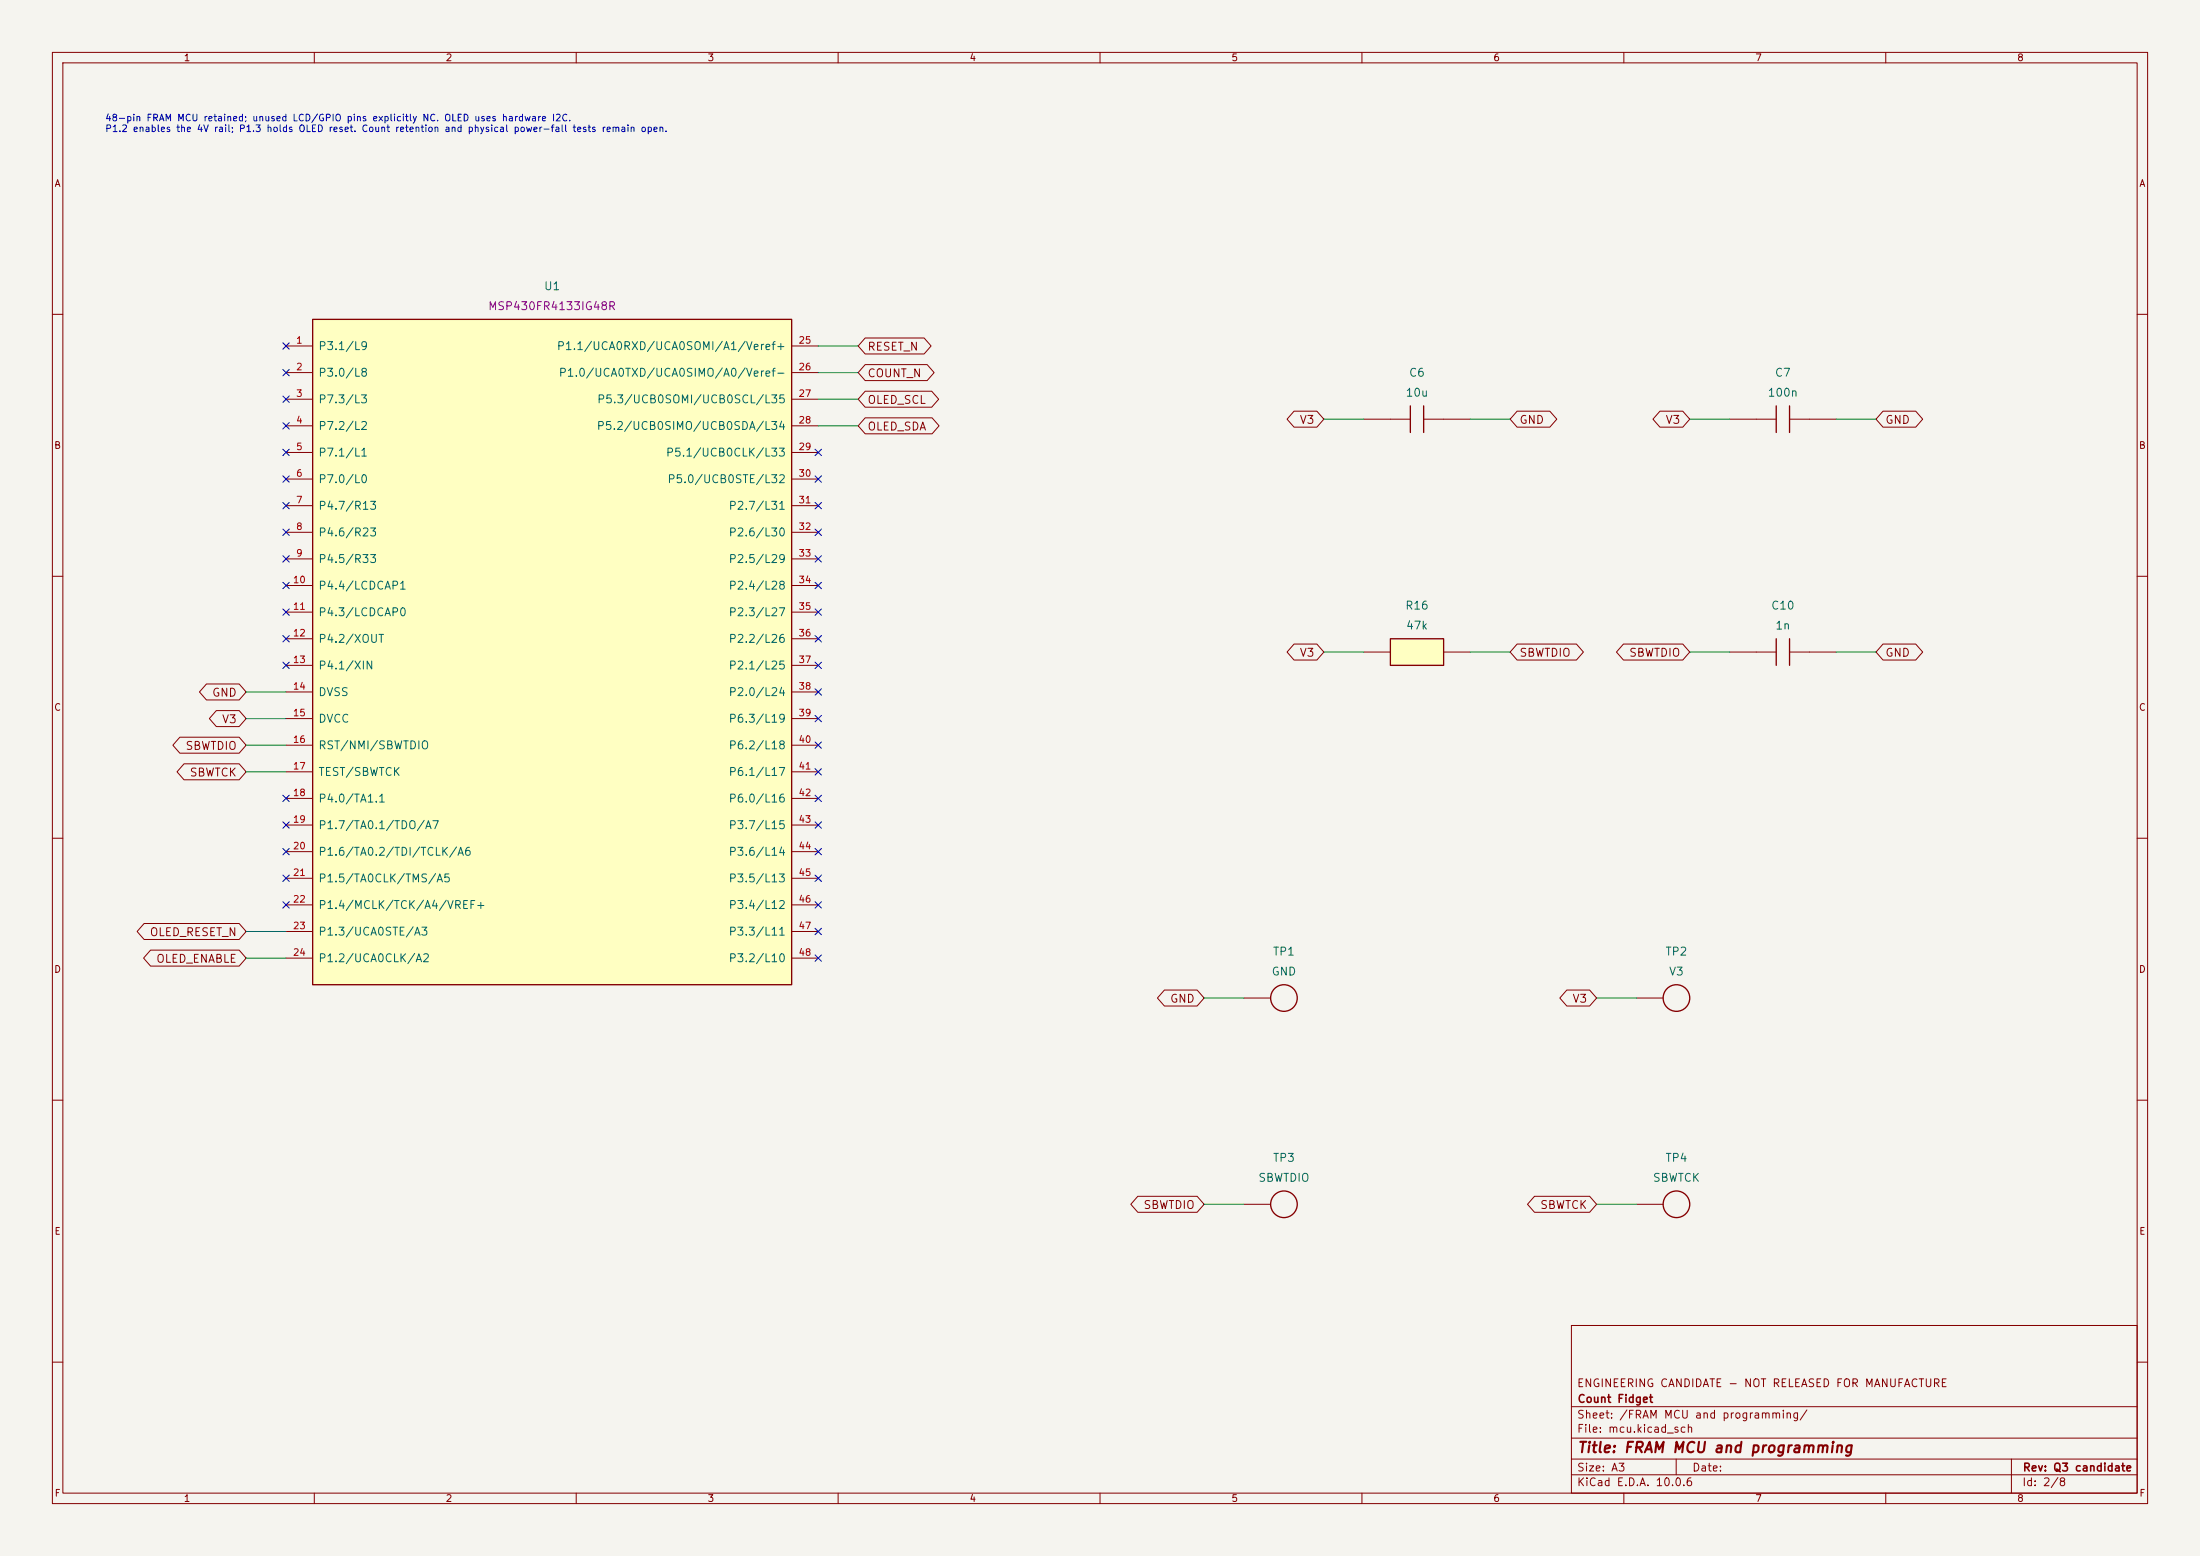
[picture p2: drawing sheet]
(kicad_sch (version 20250114) (generator "eeschema") (generator_version "10.0") (paper "A3") (title_block (title "FRAM MCU and programming") (rev "Q3 candidate")
   (company "Count Fidget") (comment 1 "ENGINEERING CANDIDATE - NOT RELEASED FOR MANUFACTURE"))
(lib_symbols (symbol "CountFidgetQ3:U1" (pin_names (offset 1.016))  (exclude_from_sim no) (in_bom yes) (on_board yes)
   (property "Reference" "U" (at 0 67.31 0) (effects (font (size 1.27 1.27)))) (property "Value" "MSP430FR4133IG48R" (at 0 -67.31 0) (effects (font (size 1.27 1.27))))
   (property "Footprint" "CountFidgetQ3:Package_SO_TSSOP-48_6.1x12.5mm_P0.5mm" (at 0 0 0) (effects (font (size 1.27 1.27)) (hide yes)))
   (symbol "U1_0_1" (rectangle (start -45.72 63.5) (end 45.72 -63.5) (stroke (width 0.254) (type default)) (fill (type background)))) (symbol "U1_1_1" (pin bidirectional line (at -50.8 58.42 0) (length 5.08) (name "P3.1/L9" (effects (font (size 1.524 1.524)))) (number "1" (effects (font (size 1.27 1.27)))))(pin bidirectional line (at -50.8 53.34 0) (length 5.08) (name "P3.0/L8" (effects (font (size 1.524 1.524)))) (number "2" (effects (font (size 1.27 1.27)))))(pin bidirectional line (at -50.8 48.260000000000005 0) (length 5.08) (name "P7.3/L3" (effects (font (size 1.524 1.524)))) (number "3" (effects (font (size 1.27 1.27)))))(pin bidirectional line (at -50.8 43.18 0) (length 5.08) (name "P7.2/L2" (effects (font (size 1.524 1.524)))) (number "4" (effects (font (size 1.27 1.27)))))(pin bidirectional line (at -50.8 38.1 0) (length 5.08) (name "P7.1/L1" (effects (font (size 1.524 1.524)))) (number "5" (effects (font (size 1.27 1.27)))))(pin bidirectional line (at -50.8 33.02 0) (length 5.08) (name "P7.0/L0" (effects (font (size 1.524 1.524)))) (number "6" (effects (font (size 1.27 1.27)))))(pin bidirectional line (at -50.8 27.94 0) (length 5.08) (name "P4.7/R13" (effects (font (size 1.524 1.524)))) (number "7" (effects (font (size 1.27 1.27)))))(pin bidirectional line (at -50.8 22.86 0) (length 5.08) (name "P4.6/R23" (effects (font (size 1.524 1.524)))) (number "8" (effects (font (size 1.27 1.27)))))(pin bidirectional line (at -50.8 17.78 0) (length 5.08) (name "P4.5/R33" (effects (font (size 1.524 1.524)))) (number "9" (effects (font (size 1.27 1.27)))))(pin bidirectional line (at -50.8 12.700000000000003 0) (length 5.08) (name "P4.4/LCDCAP1" (effects (font (size 1.524 1.524)))) (number "10" (effects (font (size 1.27 1.27)))))(pin bidirectional line (at -50.8 7.6200000000000045 0) (length 5.08) (name "P4.3/LCDCAP0" (effects (font (size 1.524 1.524)))) (number "11" (effects (font (size 1.27 1.27)))))(pin bidirectional line (at -50.8 2.539999999999999 0) (length 5.08) (name "P4.2/XOUT" (effects (font (size 1.524 1.524)))) (number "12" (effects (font (size 1.27 1.27)))))(pin bidirectional line (at -50.8 -2.539999999999999 0) (length 5.08) (name "P4.1/XIN" (effects (font (size 1.524 1.524)))) (number "13" (effects (font (size 1.27 1.27)))))(pin power_in line (at -50.8 -7.6200000000000045 0) (length 5.08) (name "DVSS" (effects (font (size 1.524 1.524)))) (number "14" (effects (font (size 1.27 1.27)))))(pin power_in line (at -50.8 -12.700000000000003 0) (length 5.08) (name "DVCC" (effects (font (size 1.524 1.524)))) (number "15" (effects (font (size 1.27 1.27)))))(pin bidirectional line (at -50.8 -17.78 0) (length 5.08) (name "RST/NMI/SBWTDIO" (effects (font (size 1.524 1.524)))) (number "16" (effects (font (size 1.27 1.27)))))(pin input line (at -50.8 -22.86 0) (length 5.08) (name "TEST/SBWTCK" (effects (font (size 1.524 1.524)))) (number "17" (effects (font (size 1.27 1.27)))))(pin bidirectional line (at -50.8 -27.939999999999998 0) (length 5.08) (name "P4.0/TA1.1" (effects (font (size 1.524 1.524)))) (number "18" (effects (font (size 1.27 1.27)))))(pin bidirectional line (at -50.8 -33.019999999999996 0) (length 5.08) (name "P1.7/TA0.1/TDO/A7" (effects (font (size 1.524 1.524)))) (number "19" (effects (font (size 1.27 1.27)))))(pin bidirectional line (at -50.8 -38.099999999999994 0) (length 5.08) (name "P1.6/TA0.2/TDI/TCLK/A6" (effects (font (size 1.524 1.524)))) (number "20" (effects (font (size 1.27 1.27)))))(pin bidirectional line (at -50.8 -43.17999999999999 0) (length 5.08) (name "P1.5/TA0CLK/TMS/A5" (effects (font (size 1.524 1.524)))) (number "21" (effects (font (size 1.27 1.27)))))(pin bidirectional line (at -50.8 -48.260000000000005 0) (length 5.08) (name "P1.4/MCLK/TCK/A4/VREF+" (effects (font (size 1.524 1.524)))) (number "22" (effects (font (size 1.27 1.27)))))(pin bidirectional line (at -50.8 -53.34 0) (length 5.08) (name "P1.3/UCA0STE/A3" (effects (font (size 1.524 1.524)))) (number "23" (effects (font (size 1.27 1.27)))))(pin bidirectional line (at -50.8 -58.42 0) (length 5.08) (name "P1.2/UCA0CLK/A2" (effects (font (size 1.524 1.524)))) (number "24" (effects (font (size 1.27 1.27)))))(pin bidirectional line (at 50.8 58.42 180) (length 5.08) (name "P1.1/UCA0RXD/UCA0SOMI/A1/Veref+" (effects (font (size 1.524 1.524)))) (number "25" (effects (font (size 1.27 1.27)))))(pin bidirectional line (at 50.8 53.34 180) (length 5.08) (name "P1.0/UCA0TXD/UCA0SIMO/A0/Veref-" (effects (font (size 1.524 1.524)))) (number "26" (effects (font (size 1.27 1.27)))))(pin bidirectional line (at 50.8 48.260000000000005 180) (length 5.08) (name "P5.3/UCB0SOMI/UCB0SCL/L35" (effects (font (size 1.524 1.524)))) (number "27" (effects (font (size 1.27 1.27)))))(pin bidirectional line (at 50.8 43.18 180) (length 5.08) (name "P5.2/UCB0SIMO/UCB0SDA/L34" (effects (font (size 1.524 1.524)))) (number "28" (effects (font (size 1.27 1.27)))))(pin bidirectional line (at 50.8 38.1 180) (length 5.08) (name "P5.1/UCB0CLK/L33" (effects (font (size 1.524 1.524)))) (number "29" (effects (font (size 1.27 1.27)))))(pin bidirectional line (at 50.8 33.02 180) (length 5.08) (name "P5.0/UCB0STE/L32" (effects (font (size 1.524 1.524)))) (number "30" (effects (font (size 1.27 1.27)))))(pin bidirectional line (at 50.8 27.94 180) (length 5.08) (name "P2.7/L31" (effects (font (size 1.524 1.524)))) (number "31" (effects (font (size 1.27 1.27)))))(pin bidirectional line (at 50.8 22.86 180) (length 5.08) (name "P2.6/L30" (effects (font (size 1.524 1.524)))) (number "32" (effects (font (size 1.27 1.27)))))(pin bidirectional line (at 50.8 17.78 180) (length 5.08) (name "P2.5/L29" (effects (font (size 1.524 1.524)))) (number "33" (effects (font (size 1.27 1.27)))))(pin bidirectional line (at 50.8 12.700000000000003 180) (length 5.08) (name "P2.4/L28" (effects (font (size 1.524 1.524)))) (number "34" (effects (font (size 1.27 1.27)))))(pin bidirectional line (at 50.8 7.6200000000000045 180) (length 5.08) (name "P2.3/L27" (effects (font (size 1.524 1.524)))) (number "35" (effects (font (size 1.27 1.27)))))(pin bidirectional line (at 50.8 2.539999999999999 180) (length 5.08) (name "P2.2/L26" (effects (font (size 1.524 1.524)))) (number "36" (effects (font (size 1.27 1.27)))))(pin bidirectional line (at 50.8 -2.539999999999999 180) (length 5.08) (name "P2.1/L25" (effects (font (size 1.524 1.524)))) (number "37" (effects (font (size 1.27 1.27)))))(pin bidirectional line (at 50.8 -7.6200000000000045 180) (length 5.08) (name "P2.0/L24" (effects (font (size 1.524 1.524)))) (number "38" (effects (font (size 1.27 1.27)))))(pin bidirectional line (at 50.8 -12.700000000000003 180) (length 5.08) (name "P6.3/L19" (effects (font (size 1.524 1.524)))) (number "39" (effects (font (size 1.27 1.27)))))(pin bidirectional line (at 50.8 -17.78 180) (length 5.08) (name "P6.2/L18" (effects (font (size 1.524 1.524)))) (number "40" (effects (font (size 1.27 1.27)))))(pin bidirectional line (at 50.8 -22.86 180) (length 5.08) (name "P6.1/L17" (effects (font (size 1.524 1.524)))) (number "41" (effects (font (size 1.27 1.27)))))(pin bidirectional line (at 50.8 -27.939999999999998 180) (length 5.08) (name "P6.0/L16" (effects (font (size 1.524 1.524)))) (number "42" (effects (font (size 1.27 1.27)))))(pin bidirectional line (at 50.8 -33.019999999999996 180) (length 5.08) (name "P3.7/L15" (effects (font (size 1.524 1.524)))) (number "43" (effects (font (size 1.27 1.27)))))(pin bidirectional line (at 50.8 -38.099999999999994 180) (length 5.08) (name "P3.6/L14" (effects (font (size 1.524 1.524)))) (number "44" (effects (font (size 1.27 1.27)))))(pin bidirectional line (at 50.8 -43.17999999999999 180) (length 5.08) (name "P3.5/L13" (effects (font (size 1.524 1.524)))) (number "45" (effects (font (size 1.27 1.27)))))(pin bidirectional line (at 50.8 -48.260000000000005 180) (length 5.08) (name "P3.4/L12" (effects (font (size 1.524 1.524)))) (number "46" (effects (font (size 1.27 1.27)))))(pin bidirectional line (at 50.8 -53.34 180) (length 5.08) (name "P3.3/L11" (effects (font (size 1.524 1.524)))) (number "47" (effects (font (size 1.27 1.27)))))(pin bidirectional line (at 50.8 -58.42 180) (length 5.08) (name "P3.2/L10" (effects (font (size 1.524 1.524)))) (number "48" (effects (font (size 1.27 1.27)))))))
(symbol "CountFidgetQ3:C6" (pin_names (offset 1.016) hide) (pin_numbers hide) (exclude_from_sim no) (in_bom yes) (on_board yes)
   (property "Reference" "C" (at 0 6.35 0) (effects (font (size 1.27 1.27)))) (property "Value" "GRM21BR61E106KA73L" (at 0 -6.35 0) (effects (font (size 1.27 1.27))))
   (property "Footprint" "CountFidgetQ3:Capacitor_SMD_C_0805_2012Metric" (at 0 0 0) (effects (font (size 1.27 1.27)) (hide yes)))
   (symbol "C6_0_1" (polyline (pts (xy -1.27 -2.54) (xy -1.27 2.54)) (stroke (width 0.254) (type default)) (fill (type none)))(polyline (pts (xy 1.27 -2.54) (xy 1.27 2.54)) (stroke (width 0.254) (type default)) (fill (type none)))(polyline (pts (xy -5.08 0) (xy -1.27 0)) (stroke (width 0) (type default)) (fill (type none)))(polyline (pts (xy 1.27 0) (xy 5.08 0)) (stroke (width 0) (type default)) (fill (type none)))) (symbol "C6_1_1" (pin passive line (at -10.16 0 0) (length 5.08) (name "1" (effects (font (size 1.524 1.524)))) (number "1" (effects (font (size 1.27 1.27)))))(pin passive line (at 10.16 0 180) (length 5.08) (name "2" (effects (font (size 1.524 1.524)))) (number "2" (effects (font (size 1.27 1.27)))))))
(symbol "CountFidgetQ3:C7" (pin_names (offset 1.016) hide) (pin_numbers hide) (exclude_from_sim no) (in_bom yes) (on_board yes)
   (property "Reference" "C" (at 0 6.35 0) (effects (font (size 1.27 1.27)))) (property "Value" "GRM188R71H104KA93D" (at 0 -6.35 0) (effects (font (size 1.27 1.27))))
   (property "Footprint" "CountFidgetQ3:Capacitor_SMD_C_0603_1608Metric" (at 0 0 0) (effects (font (size 1.27 1.27)) (hide yes)))
   (symbol "C7_0_1" (polyline (pts (xy -1.27 -2.54) (xy -1.27 2.54)) (stroke (width 0.254) (type default)) (fill (type none)))(polyline (pts (xy 1.27 -2.54) (xy 1.27 2.54)) (stroke (width 0.254) (type default)) (fill (type none)))(polyline (pts (xy -5.08 0) (xy -1.27 0)) (stroke (width 0) (type default)) (fill (type none)))(polyline (pts (xy 1.27 0) (xy 5.08 0)) (stroke (width 0) (type default)) (fill (type none)))) (symbol "C7_1_1" (pin passive line (at -10.16 0 0) (length 5.08) (name "1" (effects (font (size 1.524 1.524)))) (number "1" (effects (font (size 1.27 1.27)))))(pin passive line (at 10.16 0 180) (length 5.08) (name "2" (effects (font (size 1.524 1.524)))) (number "2" (effects (font (size 1.27 1.27)))))))
(symbol "CountFidgetQ3:R16" (pin_names (offset 1.016) hide) (pin_numbers hide) (exclude_from_sim no) (in_bom yes) (on_board yes)
   (property "Reference" "R" (at 0 6.35 0) (effects (font (size 1.27 1.27)))) (property "Value" "0603WAF4702T5E" (at 0 -6.35 0) (effects (font (size 1.27 1.27))))
   (property "Footprint" "CountFidgetQ3:Resistor_SMD_R_0603_1608Metric" (at 0 0 0) (effects (font (size 1.27 1.27)) (hide yes)))
   (symbol "R16_0_1" (rectangle (start -5.08 2.54) (end 5.08 -2.54) (stroke (width 0.254) (type default)) (fill (type background)))) (symbol "R16_1_1" (pin passive line (at -10.16 0 0) (length 5.08) (name "1" (effects (font (size 1.524 1.524)))) (number "1" (effects (font (size 1.27 1.27)))))(pin passive line (at 10.16 0 180) (length 5.08) (name "2" (effects (font (size 1.524 1.524)))) (number "2" (effects (font (size 1.27 1.27)))))))
(symbol "CountFidgetQ3:C10" (pin_names (offset 1.016) hide) (pin_numbers hide) (exclude_from_sim no) (in_bom yes) (on_board yes)
   (property "Reference" "C" (at 0 6.35 0) (effects (font (size 1.27 1.27)))) (property "Value" "GRM1885C1H102JA01D" (at 0 -6.35 0) (effects (font (size 1.27 1.27))))
   (property "Footprint" "CountFidgetQ3:Capacitor_SMD_C_0603_1608Metric" (at 0 0 0) (effects (font (size 1.27 1.27)) (hide yes)))
   (symbol "C10_0_1" (polyline (pts (xy -1.27 -2.54) (xy -1.27 2.54)) (stroke (width 0.254) (type default)) (fill (type none)))(polyline (pts (xy 1.27 -2.54) (xy 1.27 2.54)) (stroke (width 0.254) (type default)) (fill (type none)))(polyline (pts (xy -5.08 0) (xy -1.27 0)) (stroke (width 0) (type default)) (fill (type none)))(polyline (pts (xy 1.27 0) (xy 5.08 0)) (stroke (width 0) (type default)) (fill (type none)))) (symbol "C10_1_1" (pin passive line (at -10.16 0 0) (length 5.08) (name "1" (effects (font (size 1.524 1.524)))) (number "1" (effects (font (size 1.27 1.27)))))(pin passive line (at 10.16 0 180) (length 5.08) (name "2" (effects (font (size 1.524 1.524)))) (number "2" (effects (font (size 1.27 1.27)))))))
(symbol "CountFidgetQ3:TP1" (pin_names (offset 1.016) hide) (pin_numbers hide) (exclude_from_sim no) (in_bom no) (on_board yes)
   (property "Reference" "TP" (at 0 6.35 0) (effects (font (size 1.27 1.27)))) (property "Value" "PCB LAND" (at 0 -6.35 0) (effects (font (size 1.27 1.27))))
   (property "Footprint" "CountFidgetQ3:TestPoint_TestPoint_Pad_D1.5mm" (at 0 0 0) (effects (font (size 1.27 1.27)) (hide yes)))
   (symbol "TP1_0_1" (circle (center 0 0) (radius 2.54) (stroke (width .254) (type default)) (fill (type none)))) (symbol "TP1_1_1" (pin passive line (at -7.62 0 0) (length 5.08) (name "1" (effects (font (size 1.524 1.524)))) (number "1" (effects (font (size 1.27 1.27)))))))
(symbol "CountFidgetQ3:TP2" (pin_names (offset 1.016) hide) (pin_numbers hide) (exclude_from_sim no) (in_bom no) (on_board yes)
   (property "Reference" "TP" (at 0 6.35 0) (effects (font (size 1.27 1.27)))) (property "Value" "PCB LAND" (at 0 -6.35 0) (effects (font (size 1.27 1.27))))
   (property "Footprint" "CountFidgetQ3:TestPoint_TestPoint_Pad_D1.5mm" (at 0 0 0) (effects (font (size 1.27 1.27)) (hide yes)))
   (symbol "TP2_0_1" (circle (center 0 0) (radius 2.54) (stroke (width .254) (type default)) (fill (type none)))) (symbol "TP2_1_1" (pin passive line (at -7.62 0 0) (length 5.08) (name "1" (effects (font (size 1.524 1.524)))) (number "1" (effects (font (size 1.27 1.27)))))))
(symbol "CountFidgetQ3:TP3" (pin_names (offset 1.016) hide) (pin_numbers hide) (exclude_from_sim no) (in_bom no) (on_board yes)
   (property "Reference" "TP" (at 0 6.35 0) (effects (font (size 1.27 1.27)))) (property "Value" "PCB LAND" (at 0 -6.35 0) (effects (font (size 1.27 1.27))))
   (property "Footprint" "CountFidgetQ3:TestPoint_TestPoint_Pad_D1.5mm" (at 0 0 0) (effects (font (size 1.27 1.27)) (hide yes)))
   (symbol "TP3_0_1" (circle (center 0 0) (radius 2.54) (stroke (width .254) (type default)) (fill (type none)))) (symbol "TP3_1_1" (pin passive line (at -7.62 0 0) (length 5.08) (name "1" (effects (font (size 1.524 1.524)))) (number "1" (effects (font (size 1.27 1.27)))))))
(symbol "CountFidgetQ3:TP4" (pin_names (offset 1.016) hide) (pin_numbers hide) (exclude_from_sim no) (in_bom no) (on_board yes)
   (property "Reference" "TP" (at 0 6.35 0) (effects (font (size 1.27 1.27)))) (property "Value" "PCB LAND" (at 0 -6.35 0) (effects (font (size 1.27 1.27))))
   (property "Footprint" "CountFidgetQ3:TestPoint_TestPoint_Pad_D1.5mm" (at 0 0 0) (effects (font (size 1.27 1.27)) (hide yes)))
   (symbol "TP4_0_1" (circle (center 0 0) (radius 2.54) (stroke (width .254) (type default)) (fill (type none)))) (symbol "TP4_1_1" (pin passive line (at -7.62 0 0) (length 5.08) (name "1" (effects (font (size 1.524 1.524)))) (number "1" (effects (font (size 1.27 1.27))))))))
(text "48-pin FRAM MCU retained; unused LCD/GPIO pins explicitly NC. OLED uses hardware I2C.\nP1.2 enables the 4V rail; P1.3 holds OLED reset. Count retention and physical power-fall tests remain open." (at 20 22 0) (effects (font (size 1.27 1.27)) (justify left top)))
(symbol (lib_id "CountFidgetQ3:U1") (at 105.41 124.46 0) (unit 1) (exclude_from_sim no) (in_bom yes) (on_board yes) (dnp no) (property "Reference" "U1" (at 105.41 54.60999999999999 0) (effects (font (size 1.524 1.524)))) (property "Value" "MSP430FR4133" (at 105.41 58.419999999999995 0) (effects (font (size 1.524 1.524)) (hide yes)))
   (property "Footprint" "CountFidgetQ3:Package_SO_TSSOP-48_6.1x12.5mm_P0.5mm" (at 105.41 124.46 0) (effects (font (size 1.27 1.27)) (hide yes))) (property "MPN" "MSP430FR4133IG48R" (at 105.41 58.419999999999995 0) (effects (font (size 1.524 1.524))))
   (property "Description" "48-pin TSSOP, not the earlier 64-pin draft; SBW program and verify" (at 105.41 124.46 0) (effects (font (size 1.27 1.27)) (hide yes))) (pin "1")(pin "2")(pin "3")(pin "4")(pin "5")(pin "6")(pin "7")(pin "8")(pin "9")(pin "10")(pin "11")(pin "12")(pin "13")(pin "14")(pin "15")(pin "16")(pin "17")(pin "18")(pin "19")(pin "20")(pin "21")(pin "22")(pin "23")(pin "24")(pin "25")(pin "26")(pin "27")(pin "28")(pin "29")(pin "30")(pin "31")(pin "32")(pin "33")(pin "34")(pin "35")(pin "36")(pin "37")(pin "38")(pin "39")(pin "40")(pin "41")(pin "42")(pin "43")(pin "44")(pin "45")(pin "46")(pin "47")(pin "48"))
(no_connect (at 54.61 66.04))
(no_connect (at 54.61 71.12))
(no_connect (at 54.61 76.2))
(no_connect (at 54.61 81.28))
(no_connect (at 54.61 86.36))
(no_connect (at 54.61 91.44))
(no_connect (at 54.61 96.52))
(no_connect (at 54.61 101.6))
(no_connect (at 54.61 106.68))
(no_connect (at 54.61 111.76))
(no_connect (at 54.61 116.84))
(no_connect (at 54.61 121.92))
(no_connect (at 54.61 127.0))
(wire (pts (xy 54.61 132.08) (xy 46.99 132.08)) (stroke (width 0) (type default)))
(global_label "GND" (shape bidirectional) (at 46.99 132.08 180) (effects (font (size 1.524 1.524)) (justify right))
   (property "Intersheetrefs" "${INTERSHEET_REFS}" (at 46.99 132.08 0) (effects (font (size 1.27 1.27)) (hide yes))))
(wire (pts (xy 54.61 137.16) (xy 46.99 137.16)) (stroke (width 0) (type default)))
(global_label "V3" (shape bidirectional) (at 46.99 137.16 180) (effects (font (size 1.524 1.524)) (justify right))
   (property "Intersheetrefs" "${INTERSHEET_REFS}" (at 46.99 137.16 0) (effects (font (size 1.27 1.27)) (hide yes))))
(wire (pts (xy 54.61 142.24) (xy 46.99 142.24)) (stroke (width 0) (type default)))
(global_label "SBWTDIO" (shape bidirectional) (at 46.99 142.24 180) (effects (font (size 1.524 1.524)) (justify right))
   (property "Intersheetrefs" "${INTERSHEET_REFS}" (at 46.99 142.24 0) (effects (font (size 1.27 1.27)) (hide yes))))
(wire (pts (xy 54.61 147.32) (xy 46.99 147.32)) (stroke (width 0) (type default)))
(global_label "SBWTCK" (shape bidirectional) (at 46.99 147.32 180) (effects (font (size 1.524 1.524)) (justify right))
   (property "Intersheetrefs" "${INTERSHEET_REFS}" (at 46.99 147.32 0) (effects (font (size 1.27 1.27)) (hide yes))))
(no_connect (at 54.61 152.4))
(no_connect (at 54.61 157.48))
(no_connect (at 54.61 162.56))
(no_connect (at 54.61 167.64))
(no_connect (at 54.61 172.72))
(wire (pts (xy 54.61 177.8) (xy 46.99 177.8)) (stroke (width 0) (type default)))
(global_label "OLED_RESET_N" (shape bidirectional) (at 46.99 177.8 180) (effects (font (size 1.524 1.524)) (justify right))
   (property "Intersheetrefs" "${INTERSHEET_REFS}" (at 46.99 177.8 0) (effects (font (size 1.27 1.27)) (hide yes))))
(wire (pts (xy 54.61 182.88) (xy 46.99 182.88)) (stroke (width 0) (type default)))
(global_label "OLED_ENABLE" (shape bidirectional) (at 46.99 182.88 180) (effects (font (size 1.524 1.524)) (justify right))
   (property "Intersheetrefs" "${INTERSHEET_REFS}" (at 46.99 182.88 0) (effects (font (size 1.27 1.27)) (hide yes))))
(wire (pts (xy 156.21 66.04) (xy 163.83 66.04)) (stroke (width 0) (type default)))
(global_label "RESET_N" (shape bidirectional) (at 163.83 66.04 0) (effects (font (size 1.524 1.524)) (justify left))
   (property "Intersheetrefs" "${INTERSHEET_REFS}" (at 163.83 66.04 0) (effects (font (size 1.27 1.27)) (hide yes))))
(wire (pts (xy 156.21 71.12) (xy 163.83 71.12)) (stroke (width 0) (type default)))
(global_label "COUNT_N" (shape bidirectional) (at 163.83 71.12 0) (effects (font (size 1.524 1.524)) (justify left))
   (property "Intersheetrefs" "${INTERSHEET_REFS}" (at 163.83 71.12 0) (effects (font (size 1.27 1.27)) (hide yes))))
(wire (pts (xy 156.21 76.2) (xy 163.83 76.2)) (stroke (width 0) (type default)))
(global_label "OLED_SCL" (shape bidirectional) (at 163.83 76.2 0) (effects (font (size 1.524 1.524)) (justify left))
   (property "Intersheetrefs" "${INTERSHEET_REFS}" (at 163.83 76.2 0) (effects (font (size 1.27 1.27)) (hide yes))))
(wire (pts (xy 156.21 81.28) (xy 163.83 81.28)) (stroke (width 0) (type default)))
(global_label "OLED_SDA" (shape bidirectional) (at 163.83 81.28 0) (effects (font (size 1.524 1.524)) (justify left))
   (property "Intersheetrefs" "${INTERSHEET_REFS}" (at 163.83 81.28 0) (effects (font (size 1.27 1.27)) (hide yes))))
(no_connect (at 156.21 86.36))
(no_connect (at 156.21 91.44))
(no_connect (at 156.21 96.52))
(no_connect (at 156.21 101.6))
(no_connect (at 156.21 106.68))
(no_connect (at 156.21 111.76))
(no_connect (at 156.21 116.84))
(no_connect (at 156.21 121.92))
(no_connect (at 156.21 127.0))
(no_connect (at 156.21 132.08))
(no_connect (at 156.21 137.16))
(no_connect (at 156.21 142.24))
(no_connect (at 156.21 147.32))
(no_connect (at 156.21 152.4))
(no_connect (at 156.21 157.48))
(no_connect (at 156.21 162.56))
(no_connect (at 156.21 167.64))
(no_connect (at 156.21 172.72))
(no_connect (at 156.21 177.8))
(no_connect (at 156.21 182.88))
(symbol (lib_id "CountFidgetQ3:C6") (at 270.51 80.01 0) (unit 1) (exclude_from_sim no) (in_bom yes) (on_board yes) (dnp no) (property "Reference" "C6" (at 270.51 71.12 0) (effects (font (size 1.524 1.524)))) (property "Value" "10u" (at 270.51 74.92999999999999 0) (effects (font (size 1.524 1.524))))
   (property "Footprint" "CountFidgetQ3:Capacitor_SMD_C_0805_2012Metric" (at 270.51 80.01 0) (effects (font (size 1.27 1.27)) (hide yes))) (property "MPN" "GRM21BR61E106KA73L" (at 270.51 74.92999999999999 0) (effects (font (size 1.524 1.524)) (hide yes)))
   (property "Description" "10 uF 25 V X5R, nominal +/-10%; MCU V3 bulk correction E19; require >=4.7 uF effective at 3 V after bias/temperature/tolerance; rail startup and reverse-current qualification required" (at 270.51 80.01 0) (effects (font (size 1.27 1.27)) (hide yes))) (pin "1")(pin "2"))
(wire (pts (xy 260.35 80.01) (xy 252.73 80.01)) (stroke (width 0) (type default)))
(global_label "V3" (shape bidirectional) (at 252.73 80.01 180) (effects (font (size 1.524 1.524)) (justify right))
   (property "Intersheetrefs" "${INTERSHEET_REFS}" (at 252.73 80.01 0) (effects (font (size 1.27 1.27)) (hide yes))))
(wire (pts (xy 280.67 80.01) (xy 288.29 80.01)) (stroke (width 0) (type default)))
(global_label "GND" (shape bidirectional) (at 288.29 80.01 0) (effects (font (size 1.524 1.524)) (justify left))
   (property "Intersheetrefs" "${INTERSHEET_REFS}" (at 288.29 80.01 0) (effects (font (size 1.27 1.27)) (hide yes))))
(symbol (lib_id "CountFidgetQ3:C7") (at 340.36 80.01 0) (unit 1) (exclude_from_sim no) (in_bom yes) (on_board yes) (dnp no) (property "Reference" "C7" (at 340.36 71.12 0) (effects (font (size 1.524 1.524)))) (property "Value" "100n" (at 340.36 74.92999999999999 0) (effects (font (size 1.524 1.524))))
   (property "Footprint" "CountFidgetQ3:Capacitor_SMD_C_0603_1608Metric" (at 340.36 80.01 0) (effects (font (size 1.27 1.27)) (hide yes))) (property "MPN" "GRM188R71H104KA93D" (at 340.36 74.92999999999999 0) (effects (font (size 1.524 1.524)) (hide yes)))
   (property "Description" "100 nF MCU decoupler beside U1 DVCC/DVSS; short via connections required" (at 340.36 80.01 0) (effects (font (size 1.27 1.27)) (hide yes))) (pin "1")(pin "2"))
(wire (pts (xy 330.2 80.01) (xy 322.58 80.01)) (stroke (width 0) (type default)))
(global_label "V3" (shape bidirectional) (at 322.58 80.01 180) (effects (font (size 1.524 1.524)) (justify right))
   (property "Intersheetrefs" "${INTERSHEET_REFS}" (at 322.58 80.01 0) (effects (font (size 1.27 1.27)) (hide yes))))
(wire (pts (xy 350.52 80.01) (xy 358.14 80.01)) (stroke (width 0) (type default)))
(global_label "GND" (shape bidirectional) (at 358.14 80.01 0) (effects (font (size 1.524 1.524)) (justify left))
   (property "Intersheetrefs" "${INTERSHEET_REFS}" (at 358.14 80.01 0) (effects (font (size 1.27 1.27)) (hide yes))))
(symbol (lib_id "CountFidgetQ3:R16") (at 270.51 124.46 0) (unit 1) (exclude_from_sim no) (in_bom yes) (on_board yes) (dnp no) (property "Reference" "R16" (at 270.51 115.57 0) (effects (font (size 1.524 1.524)))) (property "Value" "47k" (at 270.51 119.37999999999998 0) (effects (font (size 1.524 1.524))))
   (property "Footprint" "CountFidgetQ3:Resistor_SMD_R_0603_1608Metric" (at 270.51 124.46 0) (effects (font (size 1.27 1.27)) (hide yes))) (property "MPN" "0603WAF4702T5E" (at 270.51 119.37999999999998 0) (effects (font (size 1.524 1.524)) (hide yes)))
   (property "Description" "1%, 0603, 0.1 W" (at 270.51 124.46 0) (effects (font (size 1.27 1.27)) (hide yes))) (pin "1")(pin "2"))
(wire (pts (xy 260.35 124.46) (xy 252.73 124.46)) (stroke (width 0) (type default)))
(global_label "V3" (shape bidirectional) (at 252.73 124.46 180) (effects (font (size 1.524 1.524)) (justify right))
   (property "Intersheetrefs" "${INTERSHEET_REFS}" (at 252.73 124.46 0) (effects (font (size 1.27 1.27)) (hide yes))))
(wire (pts (xy 280.67 124.46) (xy 288.29 124.46)) (stroke (width 0) (type default)))
(global_label "SBWTDIO" (shape bidirectional) (at 288.29 124.46 0) (effects (font (size 1.524 1.524)) (justify left))
   (property "Intersheetrefs" "${INTERSHEET_REFS}" (at 288.29 124.46 0) (effects (font (size 1.27 1.27)) (hide yes))))
(symbol (lib_id "CountFidgetQ3:C10") (at 340.36 124.46 0) (unit 1) (exclude_from_sim no) (in_bom yes) (on_board yes) (dnp no) (property "Reference" "C10" (at 340.36 115.57 0) (effects (font (size 1.524 1.524)))) (property "Value" "1n" (at 340.36 119.37999999999998 0) (effects (font (size 1.524 1.524))))
   (property "Footprint" "CountFidgetQ3:Capacitor_SMD_C_0603_1608Metric" (at 340.36 124.46 0) (effects (font (size 1.27 1.27)) (hide yes))) (property "MPN" "GRM1885C1H102JA01D" (at 340.36 119.37999999999998 0) (effects (font (size 1.524 1.524)) (hide yes)))
   (property "Description" "1 nF, 50 V, C0G" (at 340.36 124.46 0) (effects (font (size 1.27 1.27)) (hide yes))) (pin "1")(pin "2"))
(wire (pts (xy 330.2 124.46) (xy 322.58 124.46)) (stroke (width 0) (type default)))
(global_label "SBWTDIO" (shape bidirectional) (at 322.58 124.46 180) (effects (font (size 1.524 1.524)) (justify right))
   (property "Intersheetrefs" "${INTERSHEET_REFS}" (at 322.58 124.46 0) (effects (font (size 1.27 1.27)) (hide yes))))
(wire (pts (xy 350.52 124.46) (xy 358.14 124.46)) (stroke (width 0) (type default)))
(global_label "GND" (shape bidirectional) (at 358.14 124.46 0) (effects (font (size 1.524 1.524)) (justify left))
   (property "Intersheetrefs" "${INTERSHEET_REFS}" (at 358.14 124.46 0) (effects (font (size 1.27 1.27)) (hide yes))))
(symbol (lib_id "CountFidgetQ3:TP1") (at 245.11 190.5 0) (unit 1) (exclude_from_sim no) (in_bom no) (on_board yes) (dnp no) (property "Reference" "TP1" (at 245.11 181.61 0) (effects (font (size 1.524 1.524)))) (property "Value" "GND" (at 245.11 185.42000000000002 0) (effects (font (size 1.524 1.524))))
   (property "Footprint" "CountFidgetQ3:TestPoint_TestPoint_Pad_D1.5mm" (at 245.11 190.5 0) (effects (font (size 1.27 1.27)) (hide yes))) (property "MPN" "PCB LAND" (at 245.11 185.42000000000002 0) (effects (font (size 1.524 1.524)) (hide yes)))
   (property "Description" "Not a fitted component; pogo contact after assembly" (at 245.11 190.5 0) (effects (font (size 1.27 1.27)) (hide yes))) (pin "1"))
(wire (pts (xy 237.49 190.5) (xy 229.87 190.5)) (stroke (width 0) (type default)))
(global_label "GND" (shape bidirectional) (at 229.87 190.5 180) (effects (font (size 1.524 1.524)) (justify right))
   (property "Intersheetrefs" "${INTERSHEET_REFS}" (at 229.87 190.5 0) (effects (font (size 1.27 1.27)) (hide yes))))
(symbol (lib_id "CountFidgetQ3:TP2") (at 320.04 190.5 0) (unit 1) (exclude_from_sim no) (in_bom no) (on_board yes) (dnp no) (property "Reference" "TP2" (at 320.04 181.61 0) (effects (font (size 1.524 1.524)))) (property "Value" "V3" (at 320.04 185.42000000000002 0) (effects (font (size 1.524 1.524))))
   (property "Footprint" "CountFidgetQ3:TestPoint_TestPoint_Pad_D1.5mm" (at 320.04 190.5 0) (effects (font (size 1.27 1.27)) (hide yes))) (property "MPN" "PCB LAND" (at 320.04 185.42000000000002 0) (effects (font (size 1.524 1.524)) (hide yes)))
   (property "Description" "Not a fitted component; pogo contact after assembly" (at 320.04 190.5 0) (effects (font (size 1.27 1.27)) (hide yes))) (pin "1"))
(wire (pts (xy 312.42 190.5) (xy 304.8 190.5)) (stroke (width 0) (type default)))
(global_label "V3" (shape bidirectional) (at 304.8 190.5 180) (effects (font (size 1.524 1.524)) (justify right))
   (property "Intersheetrefs" "${INTERSHEET_REFS}" (at 304.8 190.5 0) (effects (font (size 1.27 1.27)) (hide yes))))
(symbol (lib_id "CountFidgetQ3:TP3") (at 245.11 229.87 0) (unit 1) (exclude_from_sim no) (in_bom no) (on_board yes) (dnp no) (property "Reference" "TP3" (at 245.11 220.98000000000002 0) (effects (font (size 1.524 1.524)))) (property "Value" "SBWTDIO" (at 245.11 224.79000000000002 0) (effects (font (size 1.524 1.524))))
   (property "Footprint" "CountFidgetQ3:TestPoint_TestPoint_Pad_D1.5mm" (at 245.11 229.87 0) (effects (font (size 1.27 1.27)) (hide yes))) (property "MPN" "PCB LAND" (at 245.11 224.79000000000002 0) (effects (font (size 1.524 1.524)) (hide yes)))
   (property "Description" "Not a fitted component; pogo contact after assembly" (at 245.11 229.87 0) (effects (font (size 1.27 1.27)) (hide yes))) (pin "1"))
(wire (pts (xy 237.49 229.87) (xy 229.87 229.87)) (stroke (width 0) (type default)))
(global_label "SBWTDIO" (shape bidirectional) (at 229.87 229.87 180) (effects (font (size 1.524 1.524)) (justify right))
   (property "Intersheetrefs" "${INTERSHEET_REFS}" (at 229.87 229.87 0) (effects (font (size 1.27 1.27)) (hide yes))))
(symbol (lib_id "CountFidgetQ3:TP4") (at 320.04 229.87 0) (unit 1) (exclude_from_sim no) (in_bom no) (on_board yes) (dnp no) (property "Reference" "TP4" (at 320.04 220.98000000000002 0) (effects (font (size 1.524 1.524)))) (property "Value" "SBWTCK" (at 320.04 224.79000000000002 0) (effects (font (size 1.524 1.524))))
   (property "Footprint" "CountFidgetQ3:TestPoint_TestPoint_Pad_D1.5mm" (at 320.04 229.87 0) (effects (font (size 1.27 1.27)) (hide yes))) (property "MPN" "PCB LAND" (at 320.04 224.79000000000002 0) (effects (font (size 1.524 1.524)) (hide yes)))
   (property "Description" "Not a fitted component; pogo contact after assembly" (at 320.04 229.87 0) (effects (font (size 1.27 1.27)) (hide yes))) (pin "1"))
(wire (pts (xy 312.42 229.87) (xy 304.8 229.87)) (stroke (width 0) (type default)))
(global_label "SBWTCK" (shape bidirectional) (at 304.8 229.87 180) (effects (font (size 1.524 1.524)) (justify right))
   (property "Intersheetrefs" "${INTERSHEET_REFS}" (at 304.8 229.87 0) (effects (font (size 1.27 1.27)) (hide yes)))))
